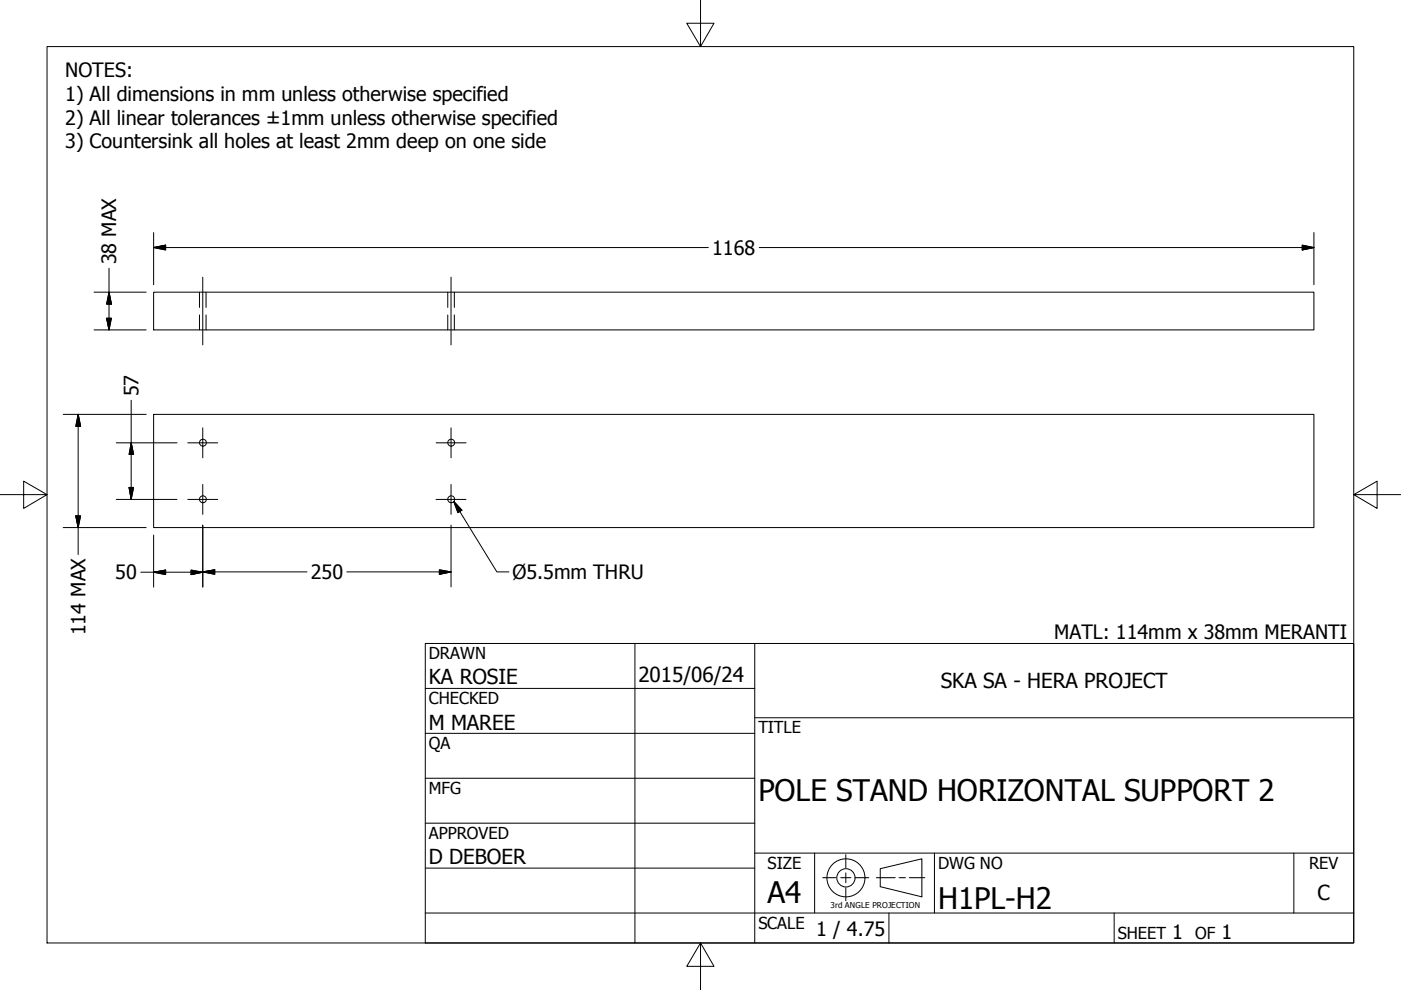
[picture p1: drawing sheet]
<svg xmlns="http://www.w3.org/2000/svg" width="297mm" height="210mm" viewBox="0 0 297 210" stroke-linecap="round" stroke-linejoin="round" font-family="sans-serif">
<!-- layer: Visible (ANSI) -->
<g fill="none" stroke="#000" stroke-width=".21">
<path d="M32.6 61.9h246v8h-246zM32.6 87.9h246v24h-246z"/>
<circle cx="43" cy="93.9" r=".73"/>
<circle cx="95.7" cy="93.9" r=".73"/>
<circle cx="43" cy="105.9" r=".73"/>
<circle cx="95.7" cy="105.9" r=".73"/>
</g>
<!-- layer: Hidden (ANSI) -->
<path d="M42.3 61.9v3.3M42.3 66.8v3.1M43.7 61.9v3.3M43.7 66.8v3.1M94.9 61.9v3.3M94.9 66.8v3.1M96.3 61.9v3.3M96.3 66.8v3.1" fill="none" stroke="#000" stroke-width=".21"/>
<!-- layer: Border (ANSI) -->
<path d="M148.5 -.1v10l-2.9-5h5.8l-2.9 5M10 9.9h277v190h-277zM0 104.9h10l-5-2.9v5.8l5-2.9M287 104.9l5 2.9v-5.8l-5 2.9h10M148.5 199.9l2.9 5h-5.8l2.9-5v10" fill="none" stroke="#000" stroke-width=".21"/>
<!-- layer: Title (ANSI) -->
<g fill="none" stroke="#000" stroke-width=".21">
<path d="M90.2 136.4h196.8v63.5h-196.8zM134.6 136.4v63.5M160 136.4v63.5M90.2 146h69.8M90.2 155.5h69.8M160 152.2h127M90.2 165h69.8M90.2 174.5h69.8M90.2 193.6h196.8M90.2 184.1h69.8M160 180.9h127M172.7 180.9v12.7"/>
<path d="M188.5 193.6v6.3M198.1 180.9v12.7M236.2 193.6v6.3M274.3 180.9v12.7"/>
</g>
<!-- layer: Dimension (ANSI) -->
<g fill="none" stroke="#000" stroke-width=".21">
<path d="M23.1 56.9v13M32.6 52.5l2.5-.5v1zM32.6 52.5h117.6M32.6 49.3v11.1M161 52.5h117.6M276.1 52l2.5 .5-2.5 .5zM278.6 49.3v11.1M19.9 61.9h11.1M19.9 69.9h11.1M22.6 67.5h1l-.5 2.4zM23.1 61.9l.5 2.6h-1zM13.4 87.9h17.6"/>
<path d="M16.6 87.9l.5 2.5h-1zM16.6 87.9v29.7M24.6 93.9h12.9M27.8 93.9l.5 2.5h-.9zM27.8 84.9v21M13.4 111.9h17.6M16.1 109.4h1l-.5 2.5zM24.6 105.9h12.9M27.4 103.3h.9l-.5 2.6zM32.6 113.4v11.1M43 111.4v13.1M95.6 111.4v13"/>
<path d="M29.8 121.3h13.2M32.6 121.3l2.5-.4v.9zM40.5 120.9l2.5 .4-2.5 .5zM43 121.3l2.5-.5v1zM43 121.3h22.1M73.5 121.3h22.1M93.2 120.8l2.4 .5-2.4 .5z"/>
</g>
<g fill="#000" stroke="#000" stroke-width=".21">
<path d="M32.6 52.5l2.5-.5zM32.6 52.5l2.5-.5v1zM276.1 53l2.5-.5zM276.1 52l2.5 .5-2.5 .5zM22.6 67.5l.5 2.4zM22.6 67.5h1l-.5 2.4zM23.1 61.9l.5 2.6zM23.1 61.9l.5 2.6h-1zM16.6 87.9l.5 2.5zM16.6 87.9l.5 2.5h-1zM27.8 93.9l.5 2.5zM27.8 93.9l.5 2.5h-.9z"/>
<path d="M16.1 109.4l.5 2.5zM16.1 109.4h1l-.5 2.5zM27.4 103.3l.4 2.6zM27.4 103.3h.9l-.5 2.6zM32.6 121.3l2.5-.4zM32.6 121.3l2.5-.4v.9zM40.5 121.8l2.5-.5zM40.5 120.9l2.5 .4-2.5 .5zM43 121.3l2.5-.5zM43 121.3l2.5-.5v1zM93.2 121.8l2.4-.5zM93.2 120.8l2.4 .5-2.4 .5z"/>
</g>
<!-- layer: Sketch Geometry (ANSI) -->
<g fill="none" stroke="#000" stroke-width=".21">
<path d="M174.4 186.1h2.8M178.2 186.1h2.2M179.3 181.2v2.8M179.3 185.1v2.1M179.3 188.2v2.8M181.5 186.1h2.7M185.8 186.1h4M186.6 184.2l8.9-2.1v8.1l-8.9-2.2zM190.6 186.1h1.4M192.8 186.1h3.3"/>
<circle cx="179.4" cy="186.1" r="4"/>
<circle cx="179.4" cy="186.1" r="1.94"/>
</g>
<!-- layer: Center Mark (ANSI) -->
<path d="M39.8 93.9h6.4M43 90.7v6.4M92.5 93.9h6.3M95.6 90.7v6.4M39.8 105.9h6.4M43 102.7v6.4M92.5 105.9h6.3M95.6 102.7v6.4" fill="none" stroke="#000" stroke-width=".21"/>
<!-- layer: Symbol (ANSI) -->
<path d="M96.2 106.3l1.7 1.9-.8 .5zM96.2 106.3l9.1 15h2.6" fill="none" stroke="#000" stroke-width=".21"/>
<path d="M96.2 106.3l1.7 1.9zM96.2 106.3l1.7 1.9-.8 .5z" fill="#000" stroke="#000" stroke-width=".21"/>
<!-- layer: Centerline (ANSI) -->
<path d="M43 58.8v14.3M95.6 58.8v14.3" fill="none" stroke="#000" stroke-width=".21"/>
<g font-size="6.3">
<text x="160.8" y="169.8">POLE STAND HORIZONTAL SUPPORT 2</text>
<text x="162.8" y="191.4">A4</text>
<text x="198.9" y="192.8">H1PL-H2</text>
</g>
<g font-size="4.4">
<text x="90.9" y="145.1">KA ROSIE</text>
<text x="135.4" y="144.5">2015/06/24</text>
<text x="199.5" y="145.9">SKA SA - HERA PROJECT</text>
<text x="90.9" y="154.7">M MAREE</text>
<text x="90.9" y="183.2">D DEBOER</text>
<text x="279.3" y="190.7">C</text>
</g>
<g font-size="4.2">
<text x="13.8" y="16.4">NOTES:</text>
<text x="13.8" y="21.4">1) All dimensions in mm unless otherwise specified</text>
<text x="13.8" y="26.5">2) All linear tolerances ±1mm unless otherwise specified</text>
<text x="13.8" y="31.5">3) Countersink all holes at least 2mm deep on one side</text>
<text x="24.6" y="56" transform="rotate(-90 24.6 56)">38 MAX</text>
<text x="151" y="54">1168</text>
<text x="29.3" y="84" transform="rotate(-90 29.3 84)">57</text>
<text x="24.4" y="122.8">50</text>
<text x="65.9" y="122.8">250</text>
<text x="108.6" y="122.8">Ø5.5mm THRU</text>
<text x="18.1" y="134.7" transform="rotate(-90 18.1 134.7)">114 MAX</text>
<text x="223.5" y="135.5">MATL: 114mm x 38mm MERANTI</text>
<text x="173" y="198.5">1 / 4.75</text>
<text x="248.5" y="199.1">1</text>
<text x="259" y="199.1">1</text>
</g>
<g font-size="3.5">
<text x="90.9" y="139.7">DRAWN</text>
<text x="90.9" y="149.3">CHECKED</text>
<text x="160.8" y="155.5">TITLE</text>
<text x="90.9" y="158.8">QA</text>
<text x="90.9" y="168.3">MFG</text>
<text x="90.9" y="177.8">APPROVED</text>
<text x="162.8" y="184.2">SIZE</text>
<text x="198.9" y="184.2">DWG NO</text>
<text x="277.6" y="184.2">REV</text>
<text x="160.8" y="196.9">SCALE</text>
<text x="237" y="199.1">SHEET</text>
<text x="253.4" y="199.1">OF</text>
</g>
<text font-size="1.7" x="176.1" y="192.5">3rd ANGLE PROJECTION</text>
</svg>
